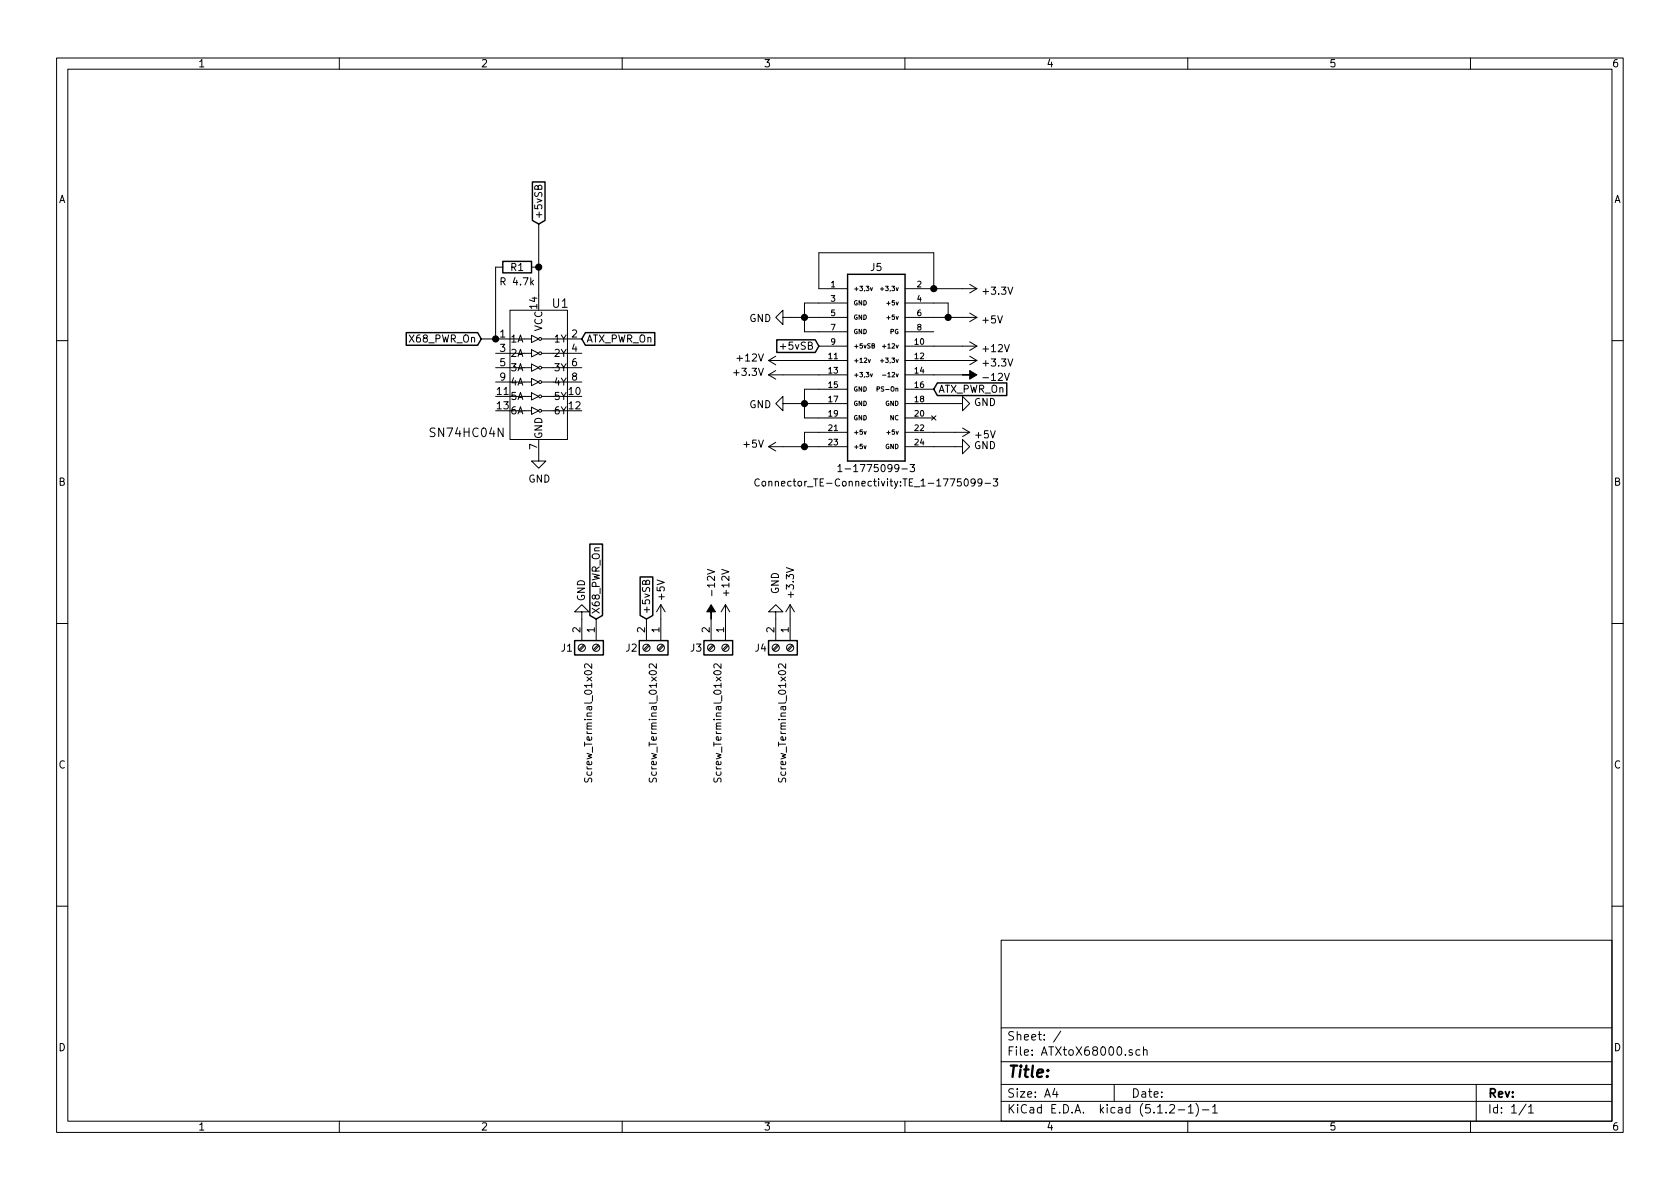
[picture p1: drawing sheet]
EESchema Schematic File Version 4
EELAYER 29 0
EELAYER END
$Descr A4 11693 8268
encoding utf-8
Sheet 1 1
Title ""
Date ""
Rev ""
Comp ""
Comment1 ""
Comment2 ""
Comment3 ""
Comment4 ""
$EndDescr
$Comp
L 1-1775099-3:1-1775099-3 J5
U 1 1
P 6100 2500
F 0 "J5" H 6100 3150 50  0000 C CNN
F 1 "1-1775099-3" H 6100 1750 50  0000 C CNN
F 2 "Connector_TE-Connectivity:TE_1-1775099-3" H 6100 1650 50  0000 C CNN
F 3 "" H 6100 2500 50  0001 L BNN
	1    6100 2500
	1    0    0    -1  
$EndComp
$Comp
L Device:R R1
U 1 1
P 3600 1850
F 0 "R1" V 3600 1850 50  0000 C CNN
F 1 "R 4.7k" V 3700 1850 50  0000 C CNN
F 2 "Resistor_THT:R_Axial_DIN0204_L3.6mm_D1.6mm_P7.62mm_Horizontal" V 3530 1850 50  0001 C CNN
F 3 "~" H 3600 1850 50  0001 C CNN
	1    3600 1850
	0    1    1    0   
$EndComp
$Comp
L Connector:Screw_Terminal_01x02 J3
U 1 1
P 5050 4500
F 0 "J3" V 5050 4250 50  0000 L CNN
F 1 "Screw_Terminal_01x02" H 5150 4450 50  0000 L CNN
F 2 "TerminalBlock:TerminalBlock_Altech_AK300-2_P5.00mm" H 5050 4500 50  0001 C CNN
F 3 "~" H 5050 4500 50  0001 C CNN
	1    5050 4500
	0    1    1    0   
$EndComp
$Comp
L Connector:Screw_Terminal_01x02 J2
U 1 1
P 4600 4500
F 0 "J2" V 4600 4250 50  0000 L CNN
F 1 "Screw_Terminal_01x02" H 4700 4450 50  0000 L CNN
F 2 "TerminalBlock:TerminalBlock_Altech_AK300-2_P5.00mm" H 4600 4500 50  0001 C CNN
F 3 "~" H 4600 4500 50  0001 C CNN
	1    4600 4500
	0    1    1    0   
$EndComp
$Comp
L Connector:Screw_Terminal_01x02 J4
U 1 1
P 5500 4500
F 0 "J4" V 5500 4250 50  0000 L CNN
F 1 "Screw_Terminal_01x02" H 5600 4450 50  0000 L CNN
F 2 "TerminalBlock:TerminalBlock_Altech_AK300-2_P5.00mm" H 5500 4500 50  0001 C CNN
F 3 "~" H 5500 4500 50  0001 C CNN
	1    5500 4500
	0    1    1    0   
$EndComp
$Comp
L Connector:Screw_Terminal_01x02 J1
U 1 1
P 4150 4500
F 0 "J1" V 4150 4250 50  0000 L CNN
F 1 "Screw_Terminal_01x02" H 4250 4450 50  0000 L CNN
F 2 "TerminalBlock:TerminalBlock_Altech_AK300-2_P5.00mm" H 4150 4500 50  0001 C CNN
F 3 "~" H 4150 4500 50  0001 C CNN
	1    4150 4500
	0    1    1    0   
$EndComp
Wire Wire Line
	5700 2100 5600 2100
Wire Wire Line
	5600 2100 5600 2200
Connection ~ 5600 2200
Wire Wire Line
	5600 2200 5700 2200
Wire Wire Line
	5600 2200 5600 2300
Wire Wire Line
	5600 2300 5700 2300
Wire Wire Line
	5700 2800 5600 2800
Wire Wire Line
	5700 2700 5600 2700
Wire Wire Line
	5600 2700 5600 2800
Connection ~ 5600 2800
Wire Wire Line
	5600 2800 5600 2900
Wire Wire Line
	5600 2900 5700 2900
Wire Wire Line
	6650 2800 6500 2800
$Comp
L power:GND #PWR0101
U 1 1
P 5500 2800
F 0 "#PWR0101" H 5500 2550 50  0001 C CNN
F 1 "GND" V 5505 2672 50  0000 R CNN
F 2 "" H 5500 2800 50  0001 C CNN
F 3 "" H 5500 2800 50  0001 C CNN
	1    5500 2800
	0    1    1    0   
$EndComp
$Comp
L power:GND #PWR0102
U 1 1
P 5500 2200
F 0 "#PWR0102" H 5500 1950 50  0001 C CNN
F 1 "GND" V 5505 2072 50  0000 R CNN
F 2 "" H 5500 2200 50  0001 C CNN
F 3 "" H 5500 2200 50  0001 C CNN
	1    5500 2200
	0    1    1    0   
$EndComp
$Comp
L power:GND #PWR0103
U 1 1
P 6650 2800
F 0 "#PWR0103" H 6650 2550 50  0001 C CNN
F 1 "GND" V 6655 2672 50  0000 R CNN
F 2 "" H 6650 2800 50  0001 C CNN
F 3 "" H 6650 2800 50  0001 C CNN
	1    6650 2800
	0    -1   -1   0   
$EndComp
Wire Wire Line
	5600 2200 5500 2200
Wire Wire Line
	5500 2800 5600 2800
Wire Wire Line
	5700 2000 5700 1750
Wire Wire Line
	5700 1750 6500 1750
Wire Wire Line
	6500 1750 6500 2000
Connection ~ 6500 2000
Wire Wire Line
	6500 2100 6600 2100
Wire Wire Line
	6600 2100 6600 2200
Wire Wire Line
	6500 2200 6600 2200
$Comp
L power:+3.3V #PWR0104
U 1 1
P 5450 2600
F 0 "#PWR0104" H 5450 2450 50  0001 C CNN
F 1 "+3.3V" V 5465 2728 50  0000 L CNN
F 2 "" H 5450 2600 50  0001 C CNN
F 3 "" H 5450 2600 50  0001 C CNN
	1    5450 2600
	0    -1   -1   0   
$EndComp
Wire Wire Line
	5700 2600 5450 2600
$Comp
L power:+5V #PWR0105
U 1 1
P 5450 3100
F 0 "#PWR0105" H 5450 2950 50  0001 C CNN
F 1 "+5V" V 5465 3228 50  0000 L CNN
F 2 "" H 5450 3100 50  0001 C CNN
F 3 "" H 5450 3100 50  0001 C CNN
	1    5450 3100
	0    -1   -1   0   
$EndComp
Wire Wire Line
	5700 3000 5600 3000
Wire Wire Line
	5600 3000 5600 3100
Wire Wire Line
	5600 3100 5450 3100
Wire Wire Line
	5600 3100 5700 3100
Connection ~ 5600 3100
Wire Wire Line
	6500 3100 6650 3100
$Comp
L power:GND #PWR0106
U 1 1
P 6650 3100
F 0 "#PWR0106" H 6650 2850 50  0001 C CNN
F 1 "GND" V 6655 2972 50  0000 R CNN
F 2 "" H 6650 3100 50  0001 C CNN
F 3 "" H 6650 3100 50  0001 C CNN
	1    6650 3100
	0    -1   -1   0   
$EndComp
$Comp
L power:+5V #PWR0107
U 1 1
P 6650 3000
F 0 "#PWR0107" H 6650 2850 50  0001 C CNN
F 1 "+5V" V 6665 3128 50  0000 L CNN
F 2 "" H 6650 3000 50  0001 C CNN
F 3 "" H 6650 3000 50  0001 C CNN
	1    6650 3000
	0    1    1    0   
$EndComp
Wire Wire Line
	6650 3000 6500 3000
$Comp
L power:+12V #PWR0108
U 1 1
P 5450 2500
F 0 "#PWR0108" H 5450 2350 50  0001 C CNN
F 1 "+12V" V 5465 2628 50  0000 L CNN
F 2 "" H 5450 2500 50  0001 C CNN
F 3 "" H 5450 2500 50  0001 C CNN
	1    5450 2500
	0    -1   -1   0   
$EndComp
Wire Wire Line
	5700 2500 5450 2500
Connection ~ 6600 2200
Wire Wire Line
	6700 2600 6500 2600
Wire Wire Line
	6700 2500 6500 2500
Wire Wire Line
	6700 2400 6500 2400
Wire Wire Line
	6600 2200 6700 2200
Wire Wire Line
	6700 2000 6500 2000
$Comp
L power:-12V #PWR0109
U 1 1
P 6700 2600
F 0 "#PWR0109" H 6700 2700 50  0001 C CNN
F 1 "-12V" V 6715 2728 50  0000 L CNN
F 2 "" H 6700 2600 50  0001 C CNN
F 3 "" H 6700 2600 50  0001 C CNN
	1    6700 2600
	0    1    1    0   
$EndComp
$Comp
L power:+12V #PWR0110
U 1 1
P 6700 2400
F 0 "#PWR0110" H 6700 2250 50  0001 C CNN
F 1 "+12V" V 6715 2528 50  0000 L CNN
F 2 "" H 6700 2400 50  0001 C CNN
F 3 "" H 6700 2400 50  0001 C CNN
	1    6700 2400
	0    1    1    0   
$EndComp
$Comp
L power:+3.3V #PWR0111
U 1 1
P 6700 2500
F 0 "#PWR0111" H 6700 2350 50  0001 C CNN
F 1 "+3.3V" V 6715 2628 50  0000 L CNN
F 2 "" H 6700 2500 50  0001 C CNN
F 3 "" H 6700 2500 50  0001 C CNN
	1    6700 2500
	0    1    1    0   
$EndComp
$Comp
L power:+3.3V #PWR0112
U 1 1
P 6700 2000
F 0 "#PWR0112" H 6700 1850 50  0001 C CNN
F 1 "+3.3V" V 6715 2128 50  0000 L CNN
F 2 "" H 6700 2000 50  0001 C CNN
F 3 "" H 6700 2000 50  0001 C CNN
	1    6700 2000
	0    1    1    0   
$EndComp
$Comp
L power:+5V #PWR0113
U 1 1
P 6700 2200
F 0 "#PWR0113" H 6700 2050 50  0001 C CNN
F 1 "+5V" V 6715 2328 50  0000 L CNN
F 2 "" H 6700 2200 50  0001 C CNN
F 3 "" H 6700 2200 50  0001 C CNN
	1    6700 2200
	0    1    1    0   
$EndComp
Text GLabel 6500 2700 2    50   Input ~ 0
ATX_PWR_On
Text GLabel 4050 2350 2    50   Input ~ 0
ATX_PWR_On
$Comp
L power:GND #PWR0114
U 1 1
P 3750 3150
F 0 "#PWR0114" H 3750 2900 50  0001 C CNN
F 1 "GND" H 3755 2977 50  0000 C CNN
F 2 "" H 3750 3150 50  0001 C CNN
F 3 "" H 3750 3150 50  0001 C CNN
	1    3750 3150
	1    0    0    -1  
$EndComp
Text GLabel 5700 2400 0    50   Input ~ 0
+5vSB
Text GLabel 3750 1550 1    50   Input ~ 0
+5vSB
$Comp
L dk_Logic-Gates-and-Inverters:SN74HC04N U1
U 1 1
P 3750 2650
F 0 "U1" H 3900 3200 60  0000 C CNN
F 1 "SN74HC04N" H 3250 2300 60  0000 C CNN
F 2 "digikey-footprints:DIP-14_W3mm" H 3950 2850 60  0001 L CNN
F 3 "http://www.ti.com/general/docs/suppproductinfo.tsp?distId=10&gotoUrl=http%3A%2F%2Fwww.ti.com%2Flit%2Fgpn%2Fsn74hc04" H 3950 2950 60  0001 L CNN
F 4 "296-1566-5-ND" H 3950 3050 60  0001 L CNN "Digi-Key_PN"
F 5 "SN74HC04N" H 3950 3150 60  0001 L CNN "MPN"
F 6 "Integrated Circuits (ICs)" H 3950 3250 60  0001 L CNN "Category"
F 7 "Logic - Gates and Inverters" H 3950 3350 60  0001 L CNN "Family"
F 8 "http://www.ti.com/general/docs/suppproductinfo.tsp?distId=10&gotoUrl=http%3A%2F%2Fwww.ti.com%2Flit%2Fgpn%2Fsn74hc04" H 3950 3450 60  0001 L CNN "DK_Datasheet_Link"
F 9 "/product-detail/en/texas-instruments/SN74HC04N/296-1566-5-ND/277212" H 3950 3550 60  0001 L CNN "DK_Detail_Page"
F 10 "IC INVERTER 6CH 6-INP 14DIP" H 3950 3650 60  0001 L CNN "Description"
F 11 "Texas Instruments" H 3950 3750 60  0001 L CNN "Manufacturer"
F 12 "Active" H 3950 3850 60  0001 L CNN "Status"
	1    3750 2650
	1    0    0    -1  
$EndComp
Text GLabel 3350 2350 0    50   Input ~ 0
X68_PWR_On
Wire Wire Line
	3750 1550 3750 1850
Connection ~ 3750 1850
Wire Wire Line
	3750 1850 3750 2050
Wire Wire Line
	3450 2350 3350 2350
Wire Wire Line
	3450 1850 3450 2350
Connection ~ 3450 2350
Text GLabel 4150 4300 1    50   Input ~ 0
X68_PWR_On
$Comp
L power:GND #PWR0115
U 1 1
P 4050 4300
F 0 "#PWR0115" H 4050 4050 50  0001 C CNN
F 1 "GND" V 4050 4100 50  0000 C CNN
F 2 "" H 4050 4300 50  0001 C CNN
F 3 "" H 4050 4300 50  0001 C CNN
	1    4050 4300
	-1   0    0    1   
$EndComp
Text GLabel 4500 4300 1    50   Input ~ 0
+5vSB
$Comp
L power:+5V #PWR0116
U 1 1
P 4600 4300
F 0 "#PWR0116" H 4600 4150 50  0001 C CNN
F 1 "+5V" V 4600 4500 50  0000 C CNN
F 2 "" H 4600 4300 50  0001 C CNN
F 3 "" H 4600 4300 50  0001 C CNN
	1    4600 4300
	1    0    0    -1  
$EndComp
$Comp
L power:+12V #PWR0117
U 1 1
P 5050 4300
F 0 "#PWR0117" H 5050 4150 50  0001 C CNN
F 1 "+12V" V 5050 4550 50  0000 C CNN
F 2 "" H 5050 4300 50  0001 C CNN
F 3 "" H 5050 4300 50  0001 C CNN
	1    5050 4300
	1    0    0    -1  
$EndComp
$Comp
L power:-12V #PWR0118
U 1 1
P 4950 4300
F 0 "#PWR0118" H 4950 4400 50  0001 C CNN
F 1 "-12V" V 4950 4550 50  0000 C CNN
F 2 "" H 4950 4300 50  0001 C CNN
F 3 "" H 4950 4300 50  0001 C CNN
	1    4950 4300
	1    0    0    -1  
$EndComp
$Comp
L power:GND #PWR0119
U 1 1
P 5400 4300
F 0 "#PWR0119" H 5400 4050 50  0001 C CNN
F 1 "GND" V 5400 4050 50  0000 C CNN
F 2 "" H 5400 4300 50  0001 C CNN
F 3 "" H 5400 4300 50  0001 C CNN
	1    5400 4300
	-1   0    0    1   
$EndComp
$Comp
L power:+3.3V #PWR0120
U 1 1
P 5500 4300
F 0 "#PWR0120" H 5500 4150 50  0001 C CNN
F 1 "+3.3V" V 5500 4550 50  0000 C CNN
F 2 "" H 5500 4300 50  0001 C CNN
F 3 "" H 5500 4300 50  0001 C CNN
	1    5500 4300
	1    0    0    -1  
$EndComp
$EndSCHEMATC
